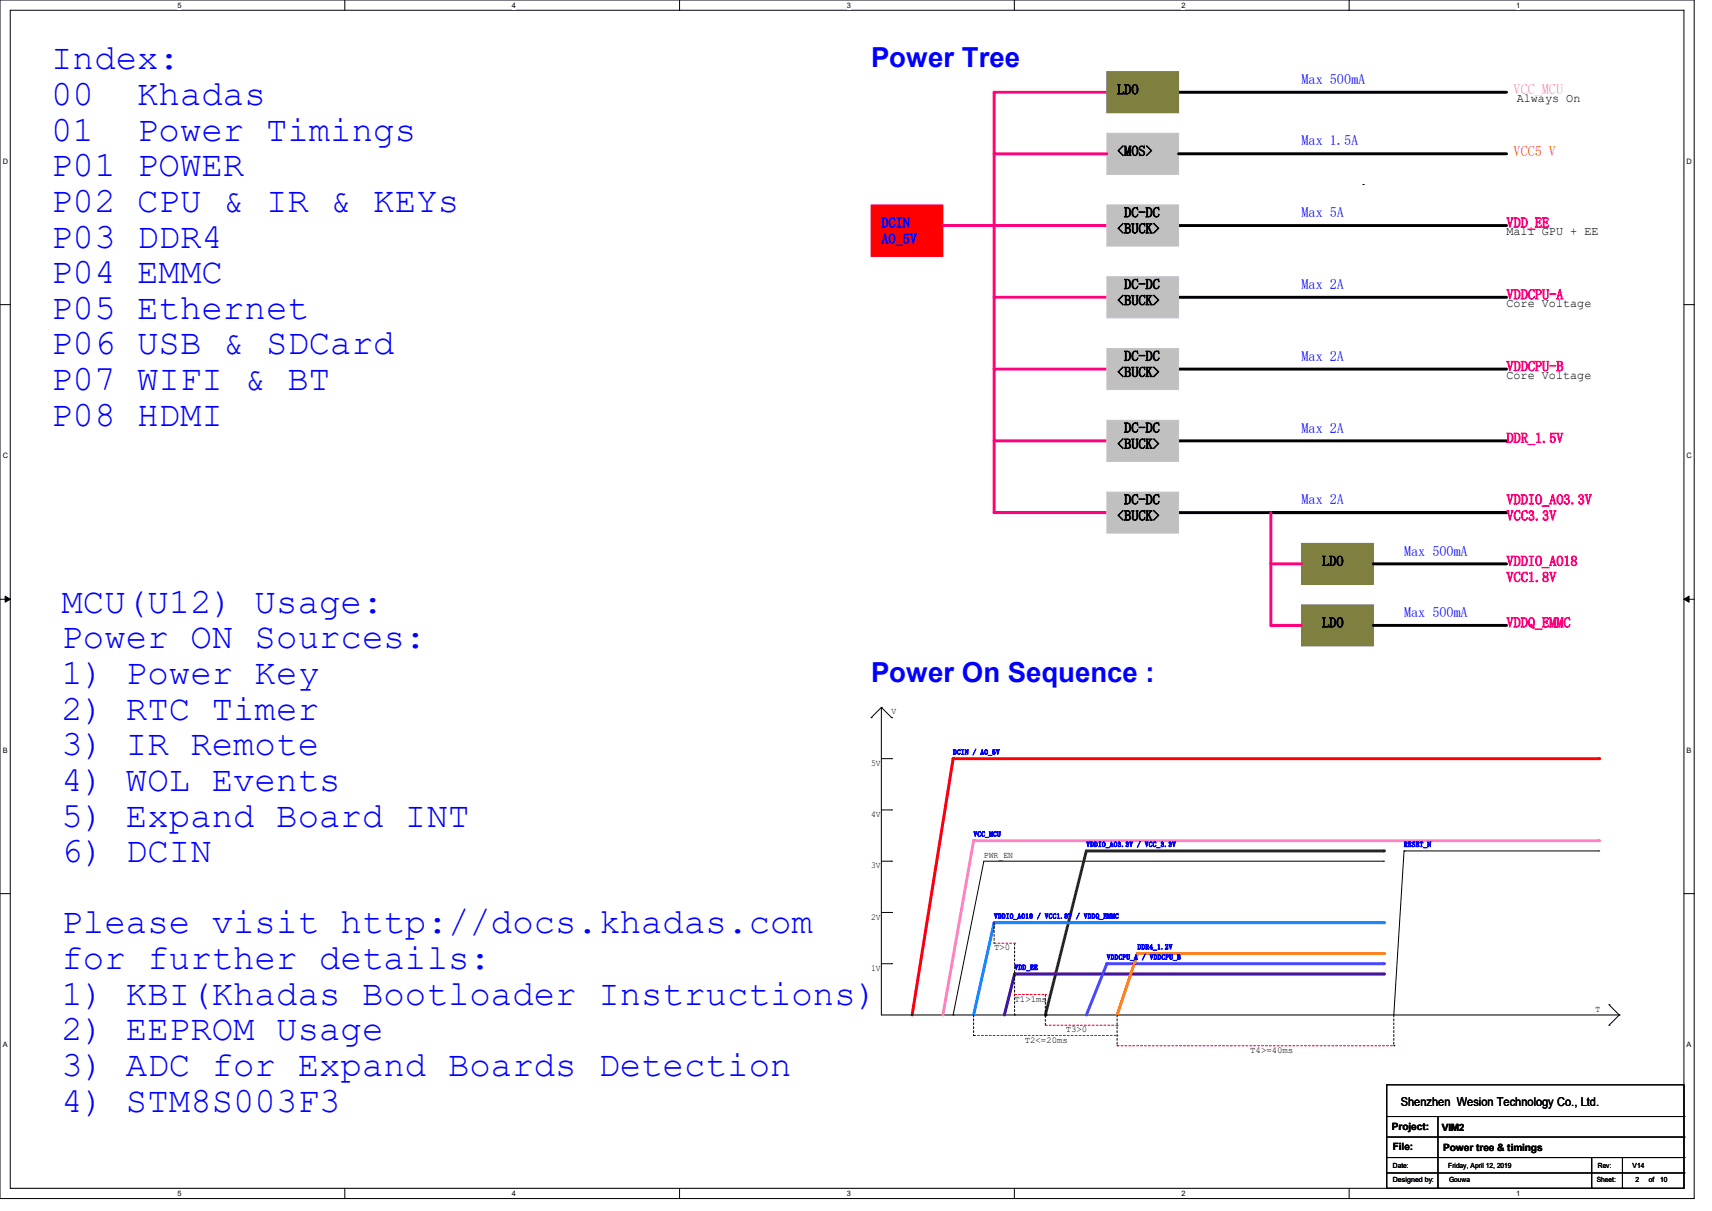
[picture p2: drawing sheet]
<svg xmlns="http://www.w3.org/2000/svg" width="297mm" height="210mm" viewBox="0 0 297 210" stroke-linecap="round" stroke-linejoin="round" font-family="sans-serif">
<path d="M0 0h293.9v207.9h-293.9zM1.8 1.8h290.3v204.3h-290.3z" fill="none" stroke="#000" stroke-width=".17"/>
<g fill="#fff">
<path d="M30.8 .2h.7v1.4h-.7z"/>
<path d="M30.8 206.2h.7v1.4h-.7z"/>
</g>
<path d="M59.8 0v1.8M59.8 206.1v1.8" fill="none" stroke="#000" stroke-width=".17"/>
<g fill="#fff">
<path d="M88.8 .2h.7v1.4h-.7z"/>
<path d="M88.8 206.2h.7v1.4h-.7z"/>
</g>
<path d="M117.9 0v1.8M117.9 206.1v1.8" fill="none" stroke="#000" stroke-width=".17"/>
<g fill="#fff">
<path d="M146.9 .2h.7v1.4h-.7z"/>
<path d="M146.9 206.2h.7v1.4h-.7z"/>
</g>
<path d="M176 0v1.8M176 206.1v1.8" fill="none" stroke="#000" stroke-width=".17"/>
<g fill="#fff">
<path d="M205 .2h.7v1.4h-.7z"/>
<path d="M205 206.2h.7v1.4h-.7z"/>
</g>
<path d="M234.1 0v1.8M234.1 206.1v1.8" fill="none" stroke="#000" stroke-width=".17"/>
<g fill="#fff">
<path d="M263.1 .2h.6v1.4h-.6z"/>
<path d="M263.1 206.2h.6v1.4h-.6z"/>
<path d="M.5 27.3h.9v1.4h-.9z"/>
<path d="M292.6 27.3h.9v1.4h-.9z"/>
<path d="M.5 78.4h.9v1.4h-.9z"/>
<path d="M292.6 78.4h.9v1.4h-.9z"/>
</g>
<path d="M0 52.8h1.8M292.1 52.8h1.8" fill="none" stroke="#000" stroke-width=".17"/>
<g fill="#fff">
<path d="M.5 129.5h.8v1.4h-.8z"/>
<path d="M292.6 129.5h.8v1.4h-.8z"/>
</g>
<path d="M0 103.9h1.8M292.1 103.9h1.8" fill="none" stroke="#000" stroke-width=".17"/>
<path d="M.9 103.4l.9 .5-.9 .5zM292.1 103.9l.9-.5v1z" fill="#000" stroke="#000" stroke-width=".17"/>
<g fill="#fff">
<path d="M.5 180.5h.8v1.4h-.8z"/>
<path d="M292.6 180.5h.8v1.4h-.8z"/>
</g>
<path d="M236.5 32h.1M0 155h1.8M292.1 155h1.8" fill="none" stroke="#000" stroke-width=".17"/>
<path d="M151.1 35.6h12.5v8.8h-12.5z" fill-rule="evenodd" fill="#f00" stroke="#f00" stroke-width=".17"/>
<path d="M204.5 39.1h56.9M204.5 26.7h56.9M204.5 51.6h56.9M204.5 76.5h56.9M204.5 64h56.9M204.5 88.9h56.9h-40.9M238.3 97.8h23.1M238.3 108.5h23.1" fill="none" stroke="#000" stroke-width=".51"/>
<path d="M172.5 16v72.9h19.5M163.6 39.1h28.4M172.5 26.7h19.5M172.5 51.6h19.5M172.5 76.5h19.5M172.5 64h19.5M220.5 88.9v19.6h5.3M220.5 97.8h5.3" fill="none" stroke="#ff007f" stroke-width=".51"/>
<g fill="#c0c0c0" stroke="#c0c0c0" stroke-width=".17">
<path d="M192 85.3h12.5v7.2h-12.5z" fill-rule="evenodd"/>
<path d="M192 35.6h12.5v7.1h-12.5z" fill-rule="evenodd"/>
<path d="M192 72.9h12.5v7.1h-12.5z" fill-rule="evenodd"/>
<path d="M192 23.1h12.5v7.1h-12.5z" fill-rule="evenodd"/>
<path d="M192 48h12.5v7.1h-12.5z" fill-rule="evenodd"/>
<path d="M192 60.5h12.5v7.1h-12.5z" fill-rule="evenodd"/>
</g>
<g fill="#7f7f3f" stroke="#7f7f3f" stroke-width=".17">
<path d="M225.8 104.9h12.5v7.1h-12.5z" fill-rule="evenodd"/>
<path d="M225.8 94.2h12.5v7.1h-12.5z" fill-rule="evenodd"/>
</g>
<path d="M165.4 131.6h112" fill="none" stroke="#f00" stroke-width=".51"/>
<circle cx="277.4" cy="131.6" r=".25" fill="#f00"/>
<path d="M165.4 131.6l-7.2 44.4" fill="none" stroke="#f00" stroke-width=".51"/>
<circle cx="165.4" cy="131.6" r=".25" fill="#f00"/>
<g fill="none" stroke="#000" stroke-width=".17">
<path d="M151.1 124.5h.1M152.9 122.7h.1M152.9 122.7v53.3h128M152.9 122.7l-1.8 1.8M152.9 122.7l1.8 1.8M152.9 131.6h1.8M154.7 124.5h.1M154.7 131.6h.1M152.9 158.2h1.8M152.9 140.5h1.8M152.9 149.4h1.8M154.7 158.2h.1"/>
<path d="M154.7 140.5h.1M154.7 149.4h.1M152.9 167.1h1.8M154.7 167.1h.1M279.1 174.2h.1M279.1 177.8h.1M279.1 174.2l1.8 1.8M280.9 176h.1M280.9 176l-1.8 1.8"/>
</g>
<path d="M168.9 145.8h108.5" fill="none" stroke="#ff7fc0" stroke-width=".51"/>
<circle cx="277.4" cy="145.8" r=".25" fill="#ff7fc0"/>
<path d="M168.9 145.8l-5.3 30.2" fill="none" stroke="#ff7fc0" stroke-width=".51"/>
<circle cx="168.9" cy="145.8" r=".25" fill="#ff7fc0"/>
<path d="M240 149.4h.1M240 149.4h-69.3l-5.3 26.6M165.4 176h.1" fill="none" stroke="#000" stroke-width=".17"/>
<path d="M188.5 147.6h51.5" fill="none" stroke="#7f0000" stroke-width=".51"/>
<circle cx="240" cy="147.6" r=".25" fill="#7f0000"/>
<path d="M188.5 147.6l-7.1 28.4" fill="none" stroke="#7f0000" stroke-width=".51"/>
<circle cx="181.4" cy="176" r=".25" fill="#7f0000"/>
<path d="M172.5 160h67.5" fill="none" stroke="#007fff" stroke-width=".51"/>
<circle cx="240" cy="160" r=".25" fill="#007fff"/>
<path d="M172.5 160l-3.6 16" fill="none" stroke="#007fff" stroke-width=".51"/>
<circle cx="172.5" cy="160" r=".25" fill="#007fff"/>
<path d="M176 168.9h64" fill="none" stroke="#3f007f" stroke-width=".51"/>
<circle cx="240" cy="168.9" r=".25" fill="#3f007f"/>
<path d="M176 168.9l-1.8 7.1" fill="none" stroke="#3f007f" stroke-width=".51"/>
<circle cx="176" cy="168.9" r=".25" fill="#3f007f"/>
<path d="M192 167.1h48" fill="none" stroke="#7f00ff" stroke-width=".51"/>
<circle cx="240" cy="167.1" r=".25" fill="#7f00ff"/>
<path d="M192 167.1l-3.5 8.9" fill="none" stroke="#7f00ff" stroke-width=".51"/>
<circle cx="192" cy="167.1" r=".25" fill="#7f00ff"/>
<path d="M197.4 165.4h42.6" fill="none" stroke="#ff7f00" stroke-width=".51"/>
<circle cx="240" cy="165.4" r=".25" fill="#ff7f00"/>
<path d="M197.4 165.4l-3.6 10.6" fill="none" stroke="#ff7f00" stroke-width=".51"/>
<circle cx="197.4" cy="165.4" r=".25" fill="#ff7f00"/>
<g fill="none" stroke="#000" stroke-width=".17">
<path d="M243.6 147.6h.1M243.6 147.6h33.8M243.6 147.6l-1.8 28.4M277.4 147.6h.1M240.6 188.1h51.5v18h-51.5zM240.6 193.6h51.5M240.6 197.2h51.5M249.5 193.6v12.5M292.1 193.6h.1M292.1 197.2h.1M240.6 200.7h51.5M240.6 203.4h51.5"/>
<path d="M249.5 206.1h.1M276.1 206.1h.1M276.1 200.7v5.4M281.5 206.1h.1M281.5 200.7v5.4M292.1 200.7h.1M292.1 203.4h.1"/>
</g>
<g fill="none" stroke="#000" stroke-width=".17" stroke-dasharray=".3">
<path d="M168.9 176v3.6M168.9 179.6h.1M172.5 160v3.6M172.5 163.6h.1M176 163.6v12.4M176 176h.1M181.4 172.5v3.5M181.4 176h.1M181.4 177.8v-1.8M193.8 176v5.4M241.8 176v5.4M193.8 181.4h.1"/>
<path d="M241.8 181.4h.1"/>
</g>
<path d="M168.9 179.6h24.9M172.5 163.6h3.5M176 163.6h.1M176 172.5h5.4M181.4 172.5h.1M181.4 177.8h12.4M193.8 179.6h.1M193.8 177.8h.1M193.8 181.4h48M241.8 181.4h.1" fill="none" stroke="#f00" stroke-width=".17" stroke-dasharray=".3 .3"/>
<path d="M202.7 16h58.7" fill="none" stroke="#000" stroke-width=".51"/>
<path d="M172.5 16h19.5" fill="none" stroke="#ff007f" stroke-width=".51"/>
<path d="M192 12.4h12.5v7.2h-12.5z" fill-rule="evenodd" fill="#7f7f3f" stroke="#7f7f3f" stroke-width=".17"/>
<g font-size="6.2" fill="#00f">
<text x="8.9" y="12">Index:</text>
<text x="8.9" y="18.2">00</text>
<text x="23.8" y="18.2">Khadas</text>
<text x="8.9" y="24.4">01</text>
<text x="23.8" y="24.4">Power Timings</text>
<text x="8.9" y="30.6">P01 POWER</text>
<text x="8.9" y="36.7">P02 CPU &amp; IR &amp; KEYs</text>
<text x="8.9" y="42.9">P03 DDR4</text>
<text x="8.9" y="49.1">P04 EMMC</text>
<text x="8.9" y="55.3">P05 Ethernet</text>
<text x="8.9" y="61.5">P06 USB &amp; SDCard</text>
<text x="8.9" y="67.6">P07 WIFI &amp; BT</text>
<text x="8.9" y="73.8">P08 HDMI</text>
<text x="10.7" y="106.3">MCU(U12) Usage:</text>
<text x="10.7" y="112.4">Power ON Sources:</text>
<text x="10.7" y="118.6">1) Power Key</text>
<text x="10.7" y="124.8">2) RTC Timer</text>
<text x="10.7" y="131">3) IR Remote</text>
<text x="10.7" y="137.2">4) WOL Events</text>
<text x="10.7" y="143.3">5) Expand Board INT</text>
<text x="10.7" y="149.5">6) DCIN</text>
<text x="10.7" y="161.9">Please visit http://docs.khadas.com</text>
<text x="10.7" y="168.1">for further details:</text>
<text x="10.7" y="174.2">1) KBI(Khadas Bootloader Instructions)</text>
<text x="10.7" y="180.4">2) EEPROM Usage</text>
<text x="10.7" y="186.6">3) ADC for Expand Boards Detection</text>
<text x="10.7" y="192.8">4) STM8S003F3</text>
</g>
<g font-size="4.8" fill="#00f">
<text x="151.1" y="11.6">Power Tree</text>
<text x="151.1" y="118.2">Power On Sequence :</text>
</g>
<g font-size="2.5">
<text x="193.8" y="16.3">LDO</text>
<text x="193.8" y="27">&lt;MOS&gt;</text>
<text x="193.8" y="40.5">&lt;BUCK&gt;</text>
<text x="195" y="37.7">DC-DC</text>
<text x="193.8" y="52.9">&lt;BUCK&gt;</text>
<text x="195" y="50.1">DC-DC</text>
<text x="193.8" y="65.4">&lt;BUCK&gt;</text>
<text x="195" y="62.6">DC-DC</text>
<text x="193.8" y="77.8">&lt;BUCK&gt;</text>
<text x="195" y="75">DC-DC</text>
<text x="195" y="87.5">DC-DC</text>
<text x="193.8" y="90.3">&lt;BUCK&gt;</text>
<text x="229.4" y="98.1">LDO</text>
<text x="229.4" y="108.8">LDO</text>
</g>
<g font-size="2.5" fill="#00f">
<text x="225.8" y="14.6">Max 500mA</text>
<text x="225.8" y="25.2">Max 1.5A</text>
<text x="152.9" y="39.5">DCIN</text>
<text x="225.8" y="37.7">Max 5A</text>
<text x="152.9" y="42.2">AO_5V</text>
<text x="225.8" y="50.1">Max 2A</text>
<text x="225.8" y="62.6">Max 2A</text>
<text x="225.8" y="75">Max 2A</text>
<text x="225.8" y="87.5">Max 2A</text>
<text x="243.6" y="96.4">Max 500mA</text>
<text x="243.6" y="107">Max 500mA</text>
</g>
<text font-size="2.5" fill="#ff7fc0" x="262.6" y="16.3">VCC_MCU</text>
<text font-size="2.5" fill="#ff7f00" x="262.6" y="27">VCC5 V</text>
<g font-size="2.5" fill="#ff007f">
<text x="261.4" y="39.5">VDD_EE</text>
<text x="261.4" y="51.9">VDDCPU-A</text>
<text x="261.4" y="64.3">VDDCPU-B</text>
<text x="261.4" y="76.8">DDR_1.5V</text>
<text x="261.4" y="87.5">VDDIO_AO3.3V</text>
<text x="261.4" y="90.3">VCC3.3V</text>
<text x="261.4" y="98.1">VDDIO_AO18</text>
<text x="261.4" y="100.9">VCC1.8V</text>
<text x="261.4" y="108.8">VDDQ_EMMC</text>
</g>
<g font-size="2.1">
<text x="263.1" y="17.7">Always On</text>
<text x="261.4" y="40.8">Mali GPU + EE</text>
<text x="261.4" y="53.2">Core Voltage</text>
<text x="261.4" y="65.7">Core Voltage</text>
<text x="243" y="191.9">Shenzhen Wesion Technology Co., Ltd.</text>
</g>
<g font-size="1.7">
<text x="241.5" y="196">Project:</text>
<text x="250.1" y="196.1">VIM2</text>
<text x="241.6" y="199.5">File:</text>
<text x="250.4" y="199.7">Power tree &amp; timings</text>
</g>
<g font-size="1.6">
<text x="154.7" y="123.9">V</text>
<text x="151.1" y="132.8">5V</text>
<text x="151.1" y="141.7">4V</text>
<text x="170.7" y="148.8">PWR_EN</text>
<text x="151.1" y="150.6">3V</text>
<text x="151.1" y="159.5">2V</text>
<text x="172.5" y="164.8">T&gt;0</text>
<text x="151.1" y="168.4">1V</text>
<text x="176" y="173.7">T1&gt;1ms</text>
<text x="184.9" y="179">T3&gt;0</text>
<text x="276.8" y="175.5">T</text>
<text x="177.8" y="180.8">T2&lt;=20ms</text>
<text x="216.9" y="182.6">T4&gt;=40ms</text>
</g>
<g font-size="1.3">
<text x="30.8" y="1.3">5</text>
<text x="88.8" y="1.3">4</text>
<text x="146.9" y="1.3">3</text>
<text x="205" y="1.3">2</text>
<text x="263.1" y="1.3">1</text>
<text x=".5" y="28.4">D</text>
<text x="292.6" y="28.4">D</text>
<text x=".5" y="79.5">C</text>
<text x="292.6" y="79.5">C</text>
<text x=".5" y="130.6">B</text>
<text x="292.6" y="130.6">B</text>
<text x=".5" y="181.7">A</text>
<text x="292.6" y="181.7">A</text>
<text x="30.8" y="207.4">5</text>
<text x="88.8" y="207.4">4</text>
<text x="146.9" y="207.4">3</text>
<text x="205" y="207.4">2</text>
<text x="263.1" y="207.4">1</text>
</g>
<g font-size="1.2" fill="#00f">
<text x="165.4" y="130.9">DCIN / AO_5V</text>
<text x="168.9" y="145.1">VCC_MCU</text>
<text x="188.5" y="146.9">VDDIO_AO3.3V / VCC_3.3V</text>
<text x="243.6" y="146.9">RESET_N</text>
<text x="172.5" y="159.3">VDDIO_AO18 / VCC1.8V / VDDQ_EMMC</text>
<text x="192" y="166.4">VDDCPU_A / VDDCPU_B</text>
<text x="197.4" y="164.6">DDR4_1.2V</text>
<text x="176" y="168.2">VDD_EE</text>
</g>
<g font-size="1.2">
<text x="241.6" y="202.6">Date:</text>
<text x="251.2" y="202.6">Friday, April 12, 2019</text>
<text x="277.2" y="202.6">Rev:</text>
<text x="283.2" y="202.6">V14</text>
<text x="241.6" y="205.1">Designed by:</text>
<text x="251.4" y="205.1">Gouwa</text>
<text x="277" y="205.1">Sheet:</text>
<text x="283.8" y="205.1">2</text>
<text x="286" y="205.1">of</text>
<text x="288" y="205.1">10</text>
</g>
</svg>
